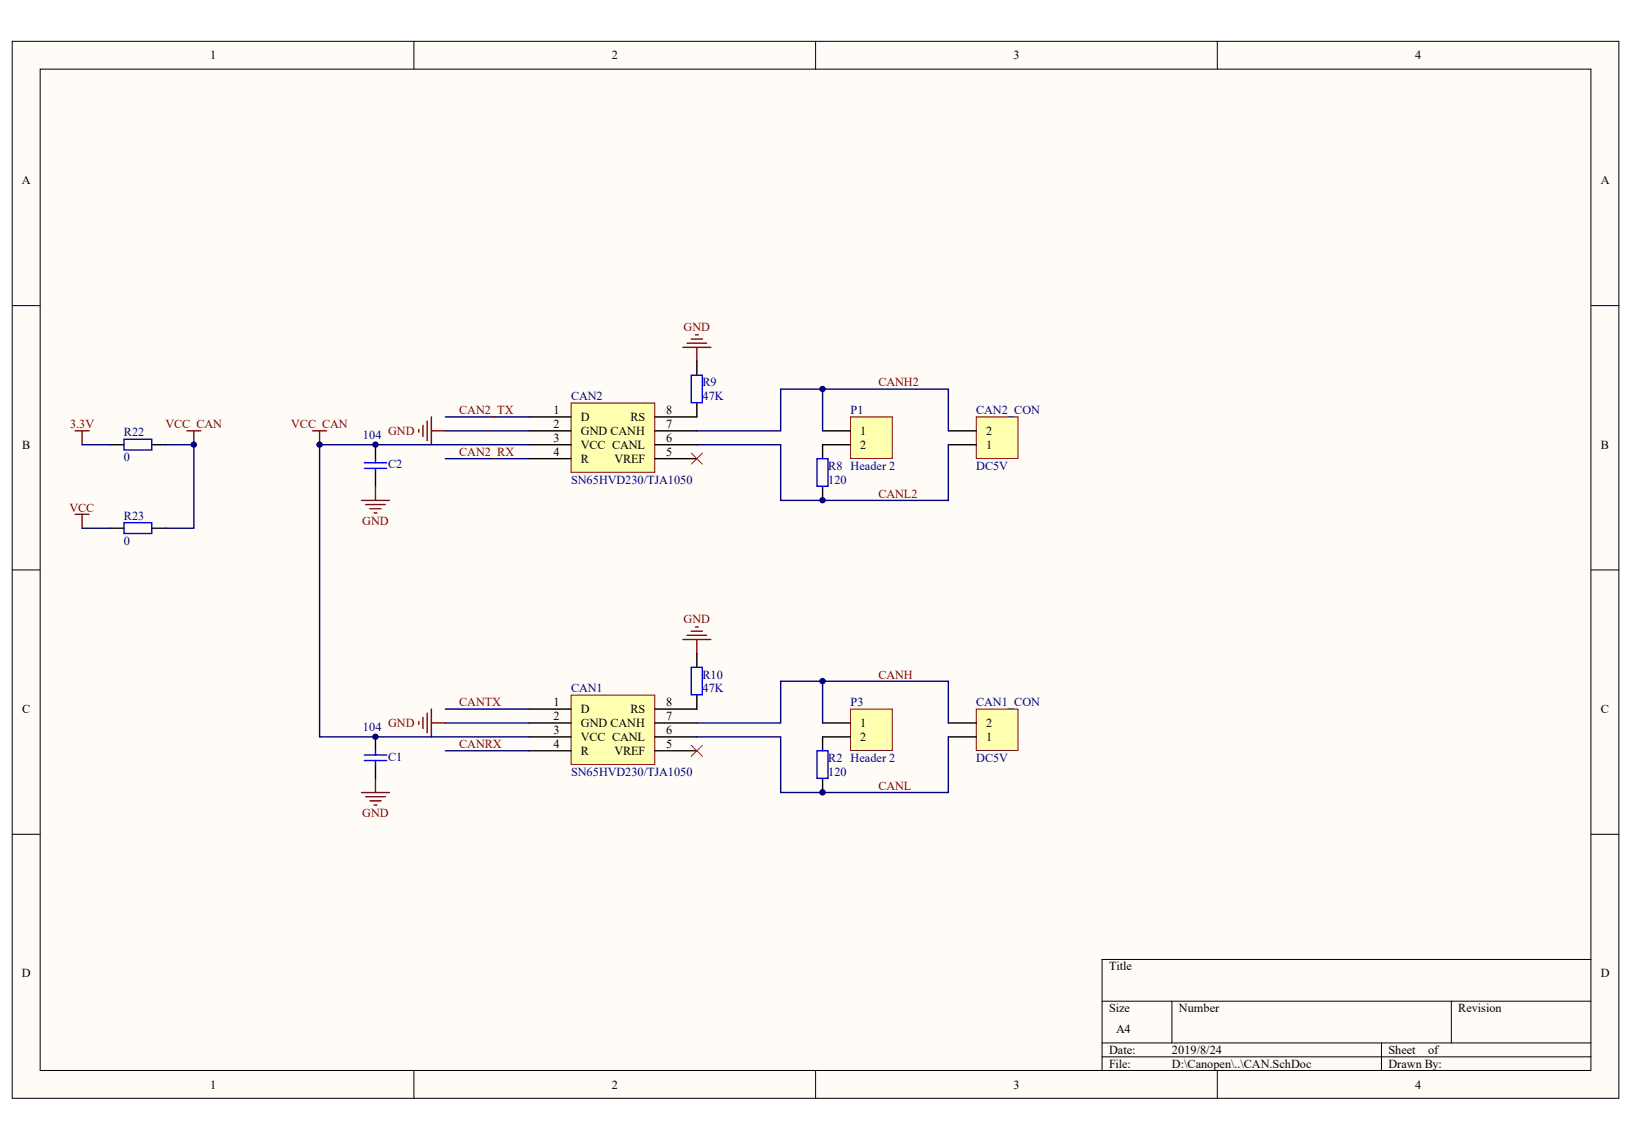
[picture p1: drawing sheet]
<svg xmlns="http://www.w3.org/2000/svg" width="288mm" height="202mm" viewBox="0 0 288 202" stroke-linecap="round" stroke-linejoin="round" font-family="sans-serif">
<g fill="#fffcf8" stroke="#000" stroke-width=".18">
<path d="M2.2 7.3h283.2v186.3h-283.2z"/>
<path d="M7.1 12.2h273.3v176.5h-273.3z"/>
</g>
<g fill="none" stroke="#000" stroke-width=".18">
<path d="M73 7.3v4.9M143.8 7.3v4.9M214.6 7.3v4.9M2.2 53.9h4.9M280.5 53.9h4.9M2.2 100.4h4.9M280.5 100.4h4.9M2.2 147h4.9M280.5 147h4.9M194.3 176.4h86.2M206.6 176.4v7.4M255.8 176.4v7.4"/>
<path d="M280.5 169.1h-86.2v19.6M73 188.7v4.9M143.8 188.7v4.9M194.3 183.8h86.2M194.3 186.3h86.2M214.6 188.7v4.9M243.5 183.8v4.9"/>
</g>
<path d="M100.7 122.5h14.7v12.2h-14.7z" fill="#ffffb0" stroke="#800000" stroke-width=".18"/>
<path d="M93.3 125h7.4M93.3 127.4h7.4M93.3 129.9h7.4M93.3 132.3h7.4M115.5 125h7.3M115.5 127.4h7.3M115.5 129.9h7.3M115.5 132.3h7.3M145 129.9v2.4M145 137.2v2.5" fill="none" stroke="#000" stroke-width=".25"/>
<path d="M78.5 127.4h14.8M78.5 125h14.8M78.5 132.3h14.8" fill="none" stroke="#000080" stroke-width=".25"/>
<path d="M120.4 112.7h4.9M121.1 112h3.5M121.9 111.2h1.9M122.6 110.5h.5M122.8 112.7v2.5M73.8 127.2v.5M74.6 126.4v2M75.3 125.7v3.4M76 125v4.9M76 127.4h2.5" fill="none" stroke="#800000" stroke-width=".25"/>
<path d="M144 132.3h2v4.9h-2z" fill="none" stroke="#00f" stroke-width=".25"/>
<path d="M121.9 131.3l1.9 2M123.8 131.3l-1.9 2" fill="none" stroke="#f00" stroke-width=".18"/>
<path d="M149.9 125h7.4v7.3h-7.4z" fill="#ffffb0" stroke="#800000" stroke-width=".18"/>
<path d="M66.2 78.4v2.4M66.2 83.3v2.4M145 127.4h4.9M145 129.9h4.9" fill="none" stroke="#000" stroke-width=".25"/>
<path d="M145 120.1v7.3" fill="none" stroke="#000080" stroke-width=".25"/>
<path d="M64.2 81.6h4M64.2 82.5h4M66.2 80.8v.8M66.2 82.5v.8" fill="none" stroke="#00f" stroke-width=".25"/>
<path d="M63.7 139.7h5M66.2 137.2v2.5M64.5 140.4h3.4M65.2 141.1h2M65.9 141.9h.5" fill="none" stroke="#800000" stroke-width=".25"/>
<path d="M172.1 125h7.4v7.3h-7.4z" fill="#ffffb0" stroke="#800000" stroke-width=".18"/>
<path d="M167.2 129.9h4.9M167.2 127.4h4.9" fill="none" stroke="#000" stroke-width=".25"/>
<path d="M122.8 127.4h14.8v-7.3h29.6v7.3M122.8 129.9h14.8v9.8h29.6v-9.8" fill="none" stroke="#000080" stroke-width=".25"/>
<path d="M100.7 71h14.7v12.2h-14.7z" fill="#ffffb0" stroke="#800000" stroke-width=".18"/>
<path d="M93.3 73.5h7.4M93.3 75.9h7.4M93.3 78.4h7.4M115.5 73.5h7.3M115.5 75.9h7.3M115.5 78.4h7.3M145 78.4v2.4M93.3 80.8h7.4M115.5 80.8h7.3M145 85.7v2.5" fill="none" stroke="#000" stroke-width=".25"/>
<path d="M78.5 75.9h14.8M78.5 73.5h14.8M78.5 80.8h14.8" fill="none" stroke="#000080" stroke-width=".25"/>
<path d="M121.9 59.7h1.9M122.6 59h.5M13.2 75.9h2.5M14.5 75.9v2.5M73.8 75.7v.5M74.6 74.9v2M75.3 74.2v3.4M76 75.9h2.5M76 73.5v4.9M120.4 61.2h4.9M121.1 60.5h3.5M122.8 61.2v2.5" fill="none" stroke="#800000" stroke-width=".25"/>
<path d="M144 80.8h2v4.9h-2z" fill="none" stroke="#00f" stroke-width=".25"/>
<path d="M121.9 79.9l1.9 1.9M123.8 79.9l-1.9 1.9" fill="none" stroke="#f00" stroke-width=".18"/>
<path d="M149.9 73.5h7.4v7.3h-7.4z" fill="#ffffb0" stroke="#800000" stroke-width=".18"/>
<path d="M145 75.9h4.9M145 78.4h4.9M66.2 129.9v2.4M66.2 134.8v2.4" fill="none" stroke="#000" stroke-width=".25"/>
<path d="M145 68.6v7.3" fill="none" stroke="#000080" stroke-width=".25"/>
<path d="M64.2 133.1h4M64.2 134h4M66.2 132.3v.8M66.2 134v.8" fill="none" stroke="#00f" stroke-width=".25"/>
<path d="M63.7 88.2h5M64.5 88.9h3.4M65.2 89.7h2M65.9 90.4h.5M66.2 85.7v2.5" fill="none" stroke="#800000" stroke-width=".25"/>
<path d="M172.1 73.5h7.4v7.3h-7.4z" fill="#ffffb0" stroke="#800000" stroke-width=".18"/>
<path d="M19.4 78.4h2.5M26.8 78.4h2.4M122.8 63.7v2.4M122.8 71v2.5M167.2 78.4h4.9M167.2 75.9h4.9M19.4 93.1h2.5M26.8 93.1h2.4M122.8 115.2v2.4M122.8 122.5v2.5" fill="none" stroke="#000" stroke-width=".25"/>
<path d="M14.5 78.4h4.9M29.2 78.4h5v14.7h-5M93.3 78.4h-37v51.5h37M122.8 75.9h14.8v-7.3h29.6v7.3M122.8 78.4h14.8v9.8h29.6v-9.8M14.5 93.1h4.9" fill="none" stroke="#000080" stroke-width=".25"/>
<path d="M21.9 77.4h4.9v1.9h-4.9zM121.9 66.1h1.9v4.9h-1.9zM21.9 92.1h4.9v1.9h-4.9zM121.9 117.6h1.9v4.9h-1.9z" fill="none" stroke="#00f" stroke-width=".25"/>
<path d="M32.9 75.9h2.5M34.2 75.9v2.5M55.1 75.9h2.5M56.3 75.9v2.5M13.2 90.6h2.5M14.5 90.6v2.5" fill="none" stroke="#800000" stroke-width=".25"/>
<g fill="#000080" stroke="#000080" stroke-width=".18">
<circle cx="34.2" cy="78.4" r=".47"/>
<circle cx="56.3" cy="78.4" r=".47"/>
<circle cx="66.2" cy="129.8" r=".47"/>
<circle cx="66.2" cy="78.4" r=".47"/>
<circle cx="145" cy="139.6" r=".48"/>
<circle cx="145" cy="120" r=".47"/>
<circle cx="145" cy="88.2" r=".47"/>
<circle cx="145" cy="68.5" r=".47"/>
</g>
<g font-size="2.2">
<text x="37" y="10.5">1</text>
<text x="107.8" y="10.5">2</text>
<text x="178.7" y="10.5">3</text>
<text x="249.5" y="10.5">4</text>
<text x="3.9" y="32.5">A</text>
<text x="282.2" y="32.5">A</text>
<text x="97.6" y="73">1</text>
<text x="97.6" y="75.4">2</text>
<text x="97.6" y="77.9">3</text>
<text x="102.4" y="74.2">D</text>
<text x="102.4" y="76.7">GND CANH</text>
<text x="111.1" y="74.2">RS</text>
<text x="117.4" y="77.9">6</text>
<text x="117.4" y="75.4">7</text>
<text x="117.4" y="73">8</text>
<text x="151.7" y="76.7">1</text>
<text x="173.8" y="76.7">2</text>
<text x="3.9" y="79.1">B</text>
<text x="97.6" y="80.4">4</text>
<text x="102.4" y="79.1">VCC CANL</text>
<text x="102.4" y="81.6">R</text>
<text x="108.3" y="81.6">VREF</text>
<text x="117.4" y="80.4">5</text>
<text x="151.7" y="79.1">2</text>
<text x="173.8" y="79.1">1</text>
<text x="282.2" y="79.1">B</text>
<text x="3.9" y="125.7">C</text>
<text x="97.6" y="124.5">1</text>
<text x="102.4" y="125.7">D</text>
<text x="111.1" y="125.7">RS</text>
<text x="117.4" y="124.5">8</text>
<text x="282.2" y="125.7">C</text>
<text x="97.6" y="126.9">2</text>
<text x="97.6" y="129.4">3</text>
<text x="97.6" y="131.8">4</text>
<text x="102.4" y="128.2">GND CANH</text>
<text x="102.4" y="130.6">VCC CANL</text>
<text x="117.4" y="131.8">5</text>
<text x="117.4" y="129.4">6</text>
<text x="117.4" y="126.9">7</text>
<text x="151.7" y="128.2">1</text>
<text x="151.7" y="130.6">2</text>
<text x="173.8" y="130.6">1</text>
<text x="173.8" y="128.2">2</text>
<text x="102.4" y="133.1">R</text>
<text x="108.3" y="133.1">VREF</text>
<text x="3.9" y="172.2">D</text>
<text x="195.5" y="171">Title</text>
<text x="282.2" y="172.2">D</text>
<text x="195.5" y="178.4">Size</text>
<text x="207.8" y="178.4">Number</text>
<text x="257.1" y="178.4">Revision</text>
<text x="195.5" y="185.7">Date:</text>
<text x="196.7" y="182">A4</text>
<text x="206.6" y="185.7">2019/8/24</text>
<text x="244.8" y="185.7">Sheet</text>
<text x="251.7" y="185.7">of</text>
<text x="37" y="191.9">1</text>
<text x="107.8" y="191.9">2</text>
<text x="178.7" y="191.9">3</text>
<text x="195.5" y="188.2">File:</text>
<text x="206.6" y="188.2">D:\Canopen\..\CAN.SchDoc</text>
<text x="244.8" y="188.2">Drawn By:</text>
<text x="249.5" y="191.9">4</text>
</g>
<g font-size="2.2" fill="#800000">
<text x="120.5" y="58.3">GND</text>
<text x="154.9" y="68.1">CANH2</text>
<text x="12.3" y="75.4">3.3V</text>
<text x="29.2" y="75.4">VCC_CAN</text>
<text x="51.3" y="75.4">VCC_CAN</text>
<text x="68.4" y="76.7">GND</text>
<text x="81" y="73">CAN2_TX</text>
<text x="81" y="80.4">CAN2_RX</text>
<text x="154.9" y="87.7">CANL2</text>
<text x="12.3" y="90.2">VCC</text>
<text x="63.9" y="92.6">GND</text>
<text x="120.5" y="109.8">GND</text>
<text x="154.9" y="119.6">CANH</text>
<text x="81" y="124.5">CANTX</text>
<text x="68.4" y="128.2">GND</text>
<text x="81" y="131.8">CANRX</text>
<text x="154.9" y="139.2">CANL</text>
<text x="63.9" y="144">GND</text>
</g>
<g font-size="2.2" fill="#000080">
<text x="100.7" y="70.5">CAN2</text>
<text x="123.8" y="68.1">R9</text>
<text x="123.8" y="70.5">47K</text>
<text x="21.9" y="76.9">R22</text>
<text x="64" y="77.4">104</text>
<text x="149.9" y="73">P1</text>
<text x="172.1" y="73">CAN2_CON</text>
<text x="21.9" y="81.3">0</text>
<text x="68.4" y="82.6">C2</text>
<text x="146" y="82.8">R8 Header 2</text>
<text x="172.1" y="82.8">DC5V</text>
<text x="100.7" y="85.3">SN65HVD230/TJA1050</text>
<text x="146" y="85.3">120</text>
<text x="21.9" y="91.6">R23</text>
<text x="21.9" y="96">0</text>
<text x="123.8" y="119.6">R10</text>
<text x="100.7" y="122">CAN1</text>
<text x="123.8" y="122">47K</text>
<text x="149.9" y="124.5">P3</text>
<text x="172.1" y="124.5">CAN1_CON</text>
<text x="64" y="128.9">104</text>
<text x="68.4" y="134">C1</text>
<text x="100.7" y="136.7">SN65HVD230/TJA1050</text>
<text x="146" y="134.3">R2 Header 2</text>
<text x="146" y="136.7">120</text>
<text x="172.1" y="134.3">DC5V</text>
</g>
</svg>
